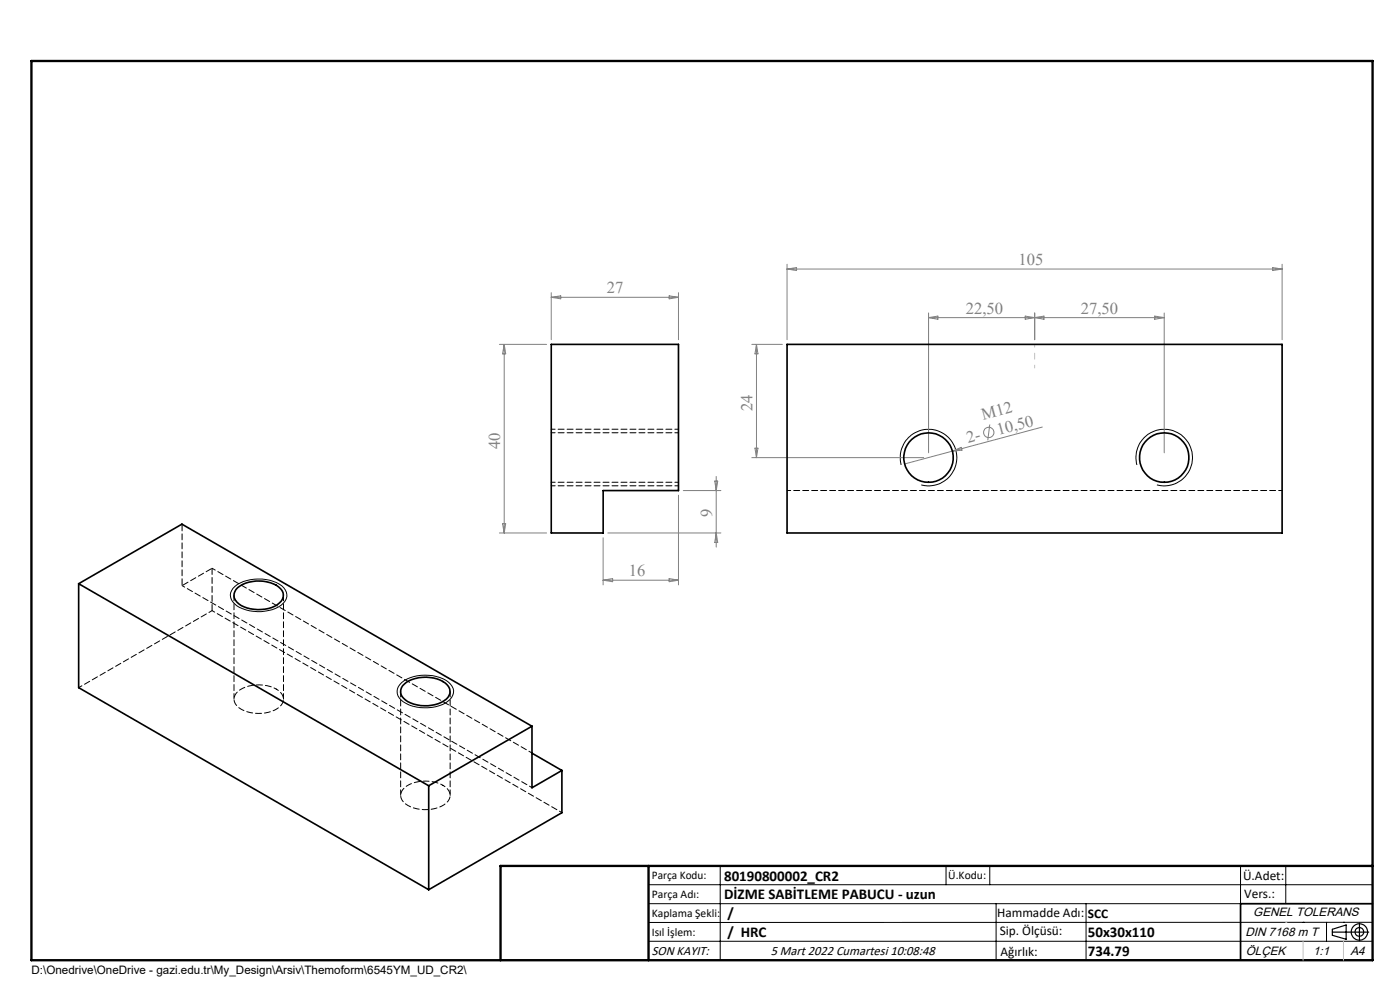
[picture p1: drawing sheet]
<svg xmlns="http://www.w3.org/2000/svg" width="297mm" height="210mm" viewBox="0 0 297 210" stroke-linecap="round" stroke-linejoin="round" font-family="sans-serif">
<g fill="none" stroke="#808080" stroke-width=".21">
<path d="M167 56v16.1M167 57.1h105M167 57.1l2-.3v.6zM270 56.8l2 .3-2 .3zM272 56v16.1M105.9 73.1h10.1M107 73.1l.3 2h-.7zM107 73.1v40M116.9 62.1v10M116.9 63.1h27M116.9 63.1l2.1-.3v.6zM142 62.8l1.9 .3-1.9 .3z"/>
<path d="M143.9 62.1v10M159.5 73.1h6.5M160.5 73.1v24M160.5 73.1l.3 2h-.6zM197 67.4h50M197 66.4v29.7M197 67.4l2-.3v.6zM217.5 67.1l2 .3-2 .3zM219.5 66.4v5.7M219.5 67.4l2-.3v.6zM245 67.1l2 .3-2 .3zM247 66.4v29.7"/>
<path d="M159.5 97.1h36.5M160.2 95.1h.6l-.3 2zM202 95.7l1.9-.8 .2 .6zM210 90.1l-.5 3.3M221.1 90.6l-29.2 7.8M105.9 113.1h10.1M106.6 111.1h.7l-.3 2zM128 114.1v10M128.9 113.1h24M143.9 105v19.1M145 104.1h7.9M151.6 102.1h.7l-.4 2z"/>
<path d="M151.9 101.1v15M151.9 113.1l.4 2h-.7zM128 123.1h15.9M128 123.1l2-.4v.7zM142 122.7l1.9 .4-1.9 .3z"/>
<circle cx="209.8" cy="91.7" r="1.1"/>
</g>
<g fill="none" stroke="#000" stroke-width=".21">
<path d="M191.2 98.6a6 6 0 0 1 5.2-7.5 6 6 0 0 1 6.6 6.4 6 6 0 0 1-7.6 5.4M241.2 98.6a6 6 0 0 1 5.3-7.5 6 6 0 0 1 6.5 6.5 6 6 0 0 1-7.6 5.3M49.8 124.4a9 9 0 0 1 10-.1 2.42 2.42 0 0 1-.1 4.1 9 9 0 0 1-9.5 .1 2.44 2.44 0 0 1-.4-4.1zM85.2 144.8a8.8 8.8 0 0 1 9.9-.1 2.34 2.34 0 0 1-.1 4.1 8.8 8.8 0 0 1-9.9-.3 2.32 2.32 0 0 1 .1-3.7zM137.6 187.7h153.6M137.6 191.7h153.6M137.6 199.7h153.6M152.8 183.7v20M200.7 183.7v4M210 183.7v4M211.3 191.7v12M230.4 191.7v12"/>
<path d="M263.2 183.7v20M272.8 183.7v8M276.4 195.6h.1M281.4 195.6v4.1M285 195.6h.1M291.2 195.6l-153.6 .1"/>
</g>
<g fill="none" stroke="#000" stroke-width=".25">
<path d="M282.6 197.7h7.8M282.6 197.1l3-.9v3l-3-.8zM288.4 195.8v3.8M106.2 203.7h185"/>
<circle cx="288.4" cy="197.7" r="1.74"/>
<circle cx="288.4" cy="197.7" r=".93"/>
</g>
<path d="M144 91h-27M144 91.8h-27M117 103h27M117 102.3h27M272 104h-105M45 129.5l-28.3 16.4M112.9 159.7l-67.9-39.2" fill="none" stroke="#000" stroke-width=".21" stroke-dasharray="1.3 .6" stroke-dashoffset=".5"/>
<g fill="none" stroke="#000" stroke-width=".35">
<path d="M116.9 73.1h27v31h-15.9v9h-11.1zM167 73.1h105v40h-105zM16.7 123.8v22.1l74.2 42.8M16.7 123.8l74.2 42.9M16.7 123.8l21.9-12.6 74.3 42.8M50.4 124.7a7.6 7.6 0 0 1 9.1 .2 2.11 2.11 0 0 1-.7 3.4 7.9 7.9 0 0 1-8.1-.2 2.09 2.09 0 0 1-.3-3.4zM85.8 145.1a7.5 7.5 0 0 1 9.1 .2 2.06 2.06 0 0 1-.7 3.4 7.9 7.9 0 0 1-8.2-.2 2.03 2.03 0 0 1-.2-3.4zM112.9 154l-22 12.7M112.9 154v13.1l6.3-3.7M112.9 159.8l6.3 3.6M90.9 166.7v22M119.2 163.4v9l-28.3 16.3"/>
<path d="M291.2 191.7h-28v12"/>
<circle cx="197" cy="97" r="5.2"/>
<circle cx="247" cy="97" r="5.2"/>
</g>
<path d="M6.7 12.9h284.5v190.8h-284.5zM137.6 183.7v20M291.2 183.7h-185v20" fill="none" stroke="#000" stroke-width=".5"/>
<path d="M219.5 73v5" fill="none" stroke="#c0c0c0" stroke-width=".21" stroke-dasharray="15.2 1.3 1.3 1.3" stroke-dashoffset="14.6"/>
<path d="M276.4 199.7v4M285 199.7v4" fill="none" stroke="#c0c0c0" stroke-width=".21"/>
<path d="M272.8 195.6h.1" fill="none" stroke="#c0c0c0" stroke-width=".25"/>
<path d="M58.6 146.2a2.22 2.22 0 0 1 1.5 1.9 2.22 2.22 0 0 1-1.2 2.2 7.7 7.7 0 0 1-8.7-.6 2.1 2.1 0 0 1 .7-3.4 8.1 8.1 0 0 1 7.7-.1M94 166.6a2.22 2.22 0 0 1 1.5 1.9 2.22 2.22 0 0 1-1.3 2.2 7.7 7.7 0 0 1-8.6-.6 2.1 2.1 0 0 1 .7-3.4 8.1 8.1 0 0 1 7.7-.1" fill="none" stroke="#000" stroke-width=".21" stroke-dasharray="1.3 .6" stroke-dashoffset=".7"/>
<path d="M38.6 111.2v13M45 120.5l-6.4 3.7" fill="none" stroke="#000" stroke-width=".21" stroke-dasharray="1.3 .6" stroke-dashoffset="-.2"/>
<path d="M112.9 167.1l-74.3-42.9M119.2 172.4l-74.2-42.9" fill="none" stroke="#000" stroke-width=".21" stroke-dasharray="1.3 .6" stroke-dashoffset=".6"/>
<path d="M45 120.5v9" fill="none" stroke="#000" stroke-width=".21" stroke-dasharray="1.3 .6"/>
<path d="M49.6 126.3v22M60.1 148.3v-22M85 146.7v22M95.5 168.7v-22" fill="none" stroke="#000" stroke-width=".21" stroke-dasharray="1.3 .6" stroke-dashoffset=".1"/>
<g font-size="3.5" fill="#808080">
<text x="216.1" y="56.2">105</text>
<text x="128.7" y="62.2">27</text>
<text x="204.9" y="66.5">22,50</text>
<text x="229.3" y="66.5">27,50</text>
<text x="159.7" y="87.2" transform="rotate(-90 159.7 87.2)">24</text>
<text x="208.6" y="89.1" transform="rotate(-15 208.6 89.1)">M12</text>
<text x="106.1" y="95.3" transform="rotate(-90 106.1 95.3)">40</text>
<text x="205.4" y="94" transform="rotate(-15 205.4 94)">2-</text>
<text x="211.8" y="92.3" transform="rotate(-15 211.8 92.3)">10,50</text>
<text x="151.1" y="109.7" transform="rotate(-90 151.1 109.7)">9</text>
<text x="133.4" y="122.2">16</text>
</g>
<g font-size="3.2">
<text x="153.6" y="190.8">DİZME SABİTLEME PABUCU - uzun</text>
<text x="153.6" y="186.8">80190800002_CR2</text>
<text x="154.3" y="194.8">/</text>
<text x="154.3" y="198.8">/ HRC</text>
<text x="230.8" y="198.7">50x30x110</text>
<text x="230.8" y="202.8">734.79</text>
</g>
<g font-size="2.8">
<text x="263.7" y="186.7">Ü.Adet:</text>
<text x="263.9" y="190.5">Vers.:</text>
<text x="211.5" y="194.5">Hammadde Adı:</text>
<text x="230.8" y="194.7">SCC</text>
<text x="138.3" y="202.6">SON KAYIT:</text>
<text x="163.5" y="202.6">5 Mart 2022 Cumartesi 10:08:48</text>
<text x="212.1" y="198.4">Sip. Ölçüsü:</text>
<text x="212.2" y="202.7">Ağırlık:</text>
</g>
<g font-size="2.6">
<text x="265.9" y="194.4">GENEL TOLERANS</text>
<text x="264.2" y="198.5">DIN 7168 m T</text>
<text x="264.3" y="202.6">ÖLÇEK</text>
<text x="278.5" y="202.6">1:1</text>
<text x="286.5" y="202.6">A4</text>
</g>
<g font-size="2.5">
<text x="138.3" y="186.4">Parça Kodu:</text>
<text x="138.3" y="190.5">Parça Adı:</text>
<text x="201.2" y="186.5">Ü.Kodu:</text>
<text x="138.3" y="194.5">Kaplama Şekli:</text>
<text x="138.3" y="198.6">Isıl İşlem:</text>
<text x="6.7" y="206.7">D:\Onedrive\OneDrive - gazi.edu.tr\My_Design\Arsiv\Themoform\6545YM_UD_CR2\</text>
</g>
</svg>
